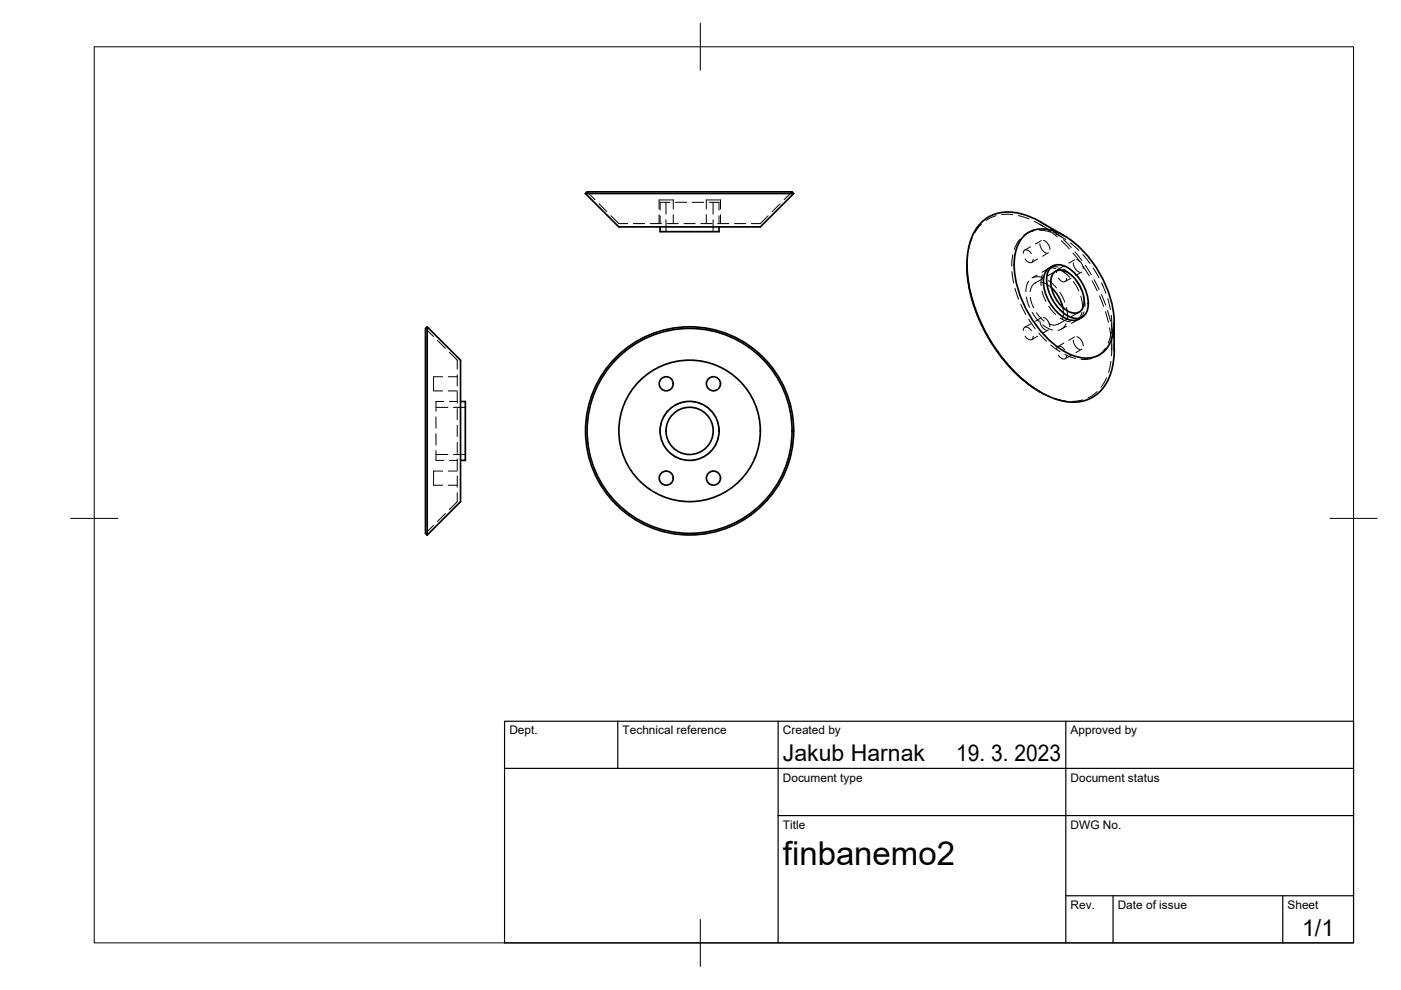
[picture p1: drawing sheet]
<svg xmlns="http://www.w3.org/2000/svg" width="297mm" height="210mm" viewBox="0 0 297 210" stroke-linecap="round" stroke-linejoin="round" font-family="sans-serif">
<!-- layer: Visible -->
<g fill="none" stroke="#000" stroke-width=".36">
<path d="M124.1 41h44.2M124.5 40.7h43.4l.4 .3-7.1 7.1h-30l-7.1-7.1zM140 48.1v1h12.4v-1M205 56.1a33.9 33.9 0 0 0 15.3 26.9M217.4 49.8a6.3 6.3 0 0 1 7-.5 22.7 22.7 0 0 1 11.3 14.9 11.6 11.6 0 0 1-1.1 9.8 6.1 6.1 0 0 1-7.7 1.1 22.7 22.7 0 0 1-11.3-14.8 11.6 11.6 0 0 1 1.1-9.8zM220.7 47.1l5 2.9M220.7 47.1a12 12 0 0 0-9.7-1.7 8.8 8.8 0 0 0-5.6 6.8 27.3 27.3 0 0 0 3.3 17.7 31.5 31.5 0 0 0 13.1 13.9 10.9 10.9 0 0 0 9.3 .7 9.4 9.4 0 0 0 4.9-7.5l.2-2.9v-5.7M222.5 56.8a3.8 3.8 0 0 0-1.1 4.3 9.3 9.3 0 0 0 5.3 6.7l1.4 .1 .6-.2M222.9 56.6a3.3 3.3 0 0 1 4.1 .6 9.5 9.5 0 0 1 3.7 8.1 2.46 2.46 0 0 1-3.6 2 9.3 9.3 0 0 1-5.1-8.9l.2-.7zM223.2 56.4l-.7 .4M223.4 57.9a2.54 2.54 0 0 1 3.6 .3 7.6 7.6 0 0 1 2.8 6.5 2.07 2.07 0 0 1-1.4 1.7 2.07 2.07 0 0 1-2.1-.5 7.5 7.5 0 0 1-3.4-6.9zM90.6 69.3l7 7.1v30l-7 7-.4-.3v-43.4z"/>
<path d="M90.6 69.3v44.1M222.9 61l1.4 1.6 .6 1.3 .4 1.3M229.4 67.3l-.7 .4M97.6 85.1h1.1v12.5h-1.1M220.3 83l.3 .1"/>
<circle cx="141.3" cy="81.4" r="1.49"/>
<circle cx="146.2" cy="91.4" r="22.1"/>
<circle cx="146.2" cy="91.4" r="21.7"/>
<circle cx="146.2" cy="91.4" r="15"/>
<circle cx="146.2" cy="91.4" r="6.3"/>
<circle cx="146.2" cy="91.4" r="5"/>
<circle cx="151.3" cy="81.4" r="1.49"/>
<circle cx="141.3" cy="101.4" r="1.49"/>
<circle cx="151.3" cy="101.4" r="1.49"/>
</g>
<!-- layer: Hidden -->
<g fill="none" stroke="#000" stroke-width=".21">
<path d="M124.5 40.7l1.7 1.6M127 43.2l1.7 1.7M129.5 45.7l1.7 1.7h1.9M134.3 47.4h2.4M137.9 47.4h2.4M139.7 44.3v-1.9h3v1.9M139.7 45.5v1.9M140 45.8v1.6M141.2 42.9v2.5M141.2 46.6v2.5M141.4 47.4h2.4M142 42.9h-2v1.6"/>
<path d="M142.7 45.5v1.9M143.2 42.9h2.4M145 47.4h2.4M146.8 42.9h2.4M148.6 47.4h2.4M149.8 44.3v-1.9h3v1.9M149.8 45.5v1.9M150.4 42.9h2v1.6M151.2 42.9v2.5M151.2 46.6v2.5M152.1 47.4h2.4M152.4 45.8v1.6"/>
<path d="M152.8 45.5v1.9M155.7 47.4h2.4M162.9 45.7l-1.7 1.7h-1.9M165.4 43.2l-1.7 1.7M167.9 40.7l-1.7 1.6M205.2 53.9l-.2 2.5M206.1 50.4l-.7 2.3M208.1 47.5l-1.4 1.9M211.2 45.7l-2.2 1.1M212.3 45.5h2.4M214.5 57.6l.4 2.4M214.7 54l-.2 2.4"/>
<path d="M215.9 45.7l2.3 .7M216.2 50.8l-.6 .9-.5 1.2M216.9 53.7a.74 .74 0 0 1 .6-.8 .74 .74 0 0 1 .9 .5l.3 .4M217.3 54.9a1.03 1.03 0 0 0 1.6 .5l.2-.5M218.1 59.6l-.5 1.1-.1 1.1M218.5 52.3l-1.2 .7M219 58.9l1.2-.2 1.1 .2M219.2 48.9l-1.3 .5-.9 .5M219.2 46.9l2.1 1.2M219.6 59.9l-.7 .5-.5 1.4M219.9 58.3l-1.1 .6M220 54.9l-1.2 .7"/>
<path d="M220.4 48.8l2.4 .4M220.4 47.5l1.9 1.1M220.5 51.7a2.27 2.27 0 0 0 1.3 2M220.7 47.1l1.1 .7M220.8 51l-1.3 .7M220.8 59.9l.8 .2 1.3 .9M221 58.3l-.3 1.1v1.2M221.1 59.1l-1.7 .9M221.2 51a2.18 2.18 0 0 1 1.4 1.9M222 57.1l-1.1 .6M222.3 59.5l1.7 1.6M222.3 48.8l1.9 1.4"/>
<path d="M222.3 53.6l-1.3 .7M222.8 48.5l1.8 1.5M223.3 49.2l1.8 1.1M223.8 57.5l-1.7 1M223.9 56.9h-.1a2.36 2.36 0 0 0-2.1 .4M223.9 49.6l2.1 1.2M224 57.8a.74 .74 0 0 1 .6-.8 .74 .74 0 0 1 .8 .4l.3 .4M224.4 56.6h-.2a2.39 2.39 0 0 0-1.7 .2M224.4 59a.96 .96 0 0 0 .7 .7 .96 .96 0 0 0 1-.4v-.3M225 57.4l1.8 1.4M225 51l1.7 1.8M225.5 57.1l1.8 1.4"/>
<path d="M225.5 50.8l1.6 1.7M225.6 56.4l-1.3 .7M226.9 51.5l1.8 1.6M227.1 59l-1.3 .7M227.5 53.7l1.5 1.8M227.5 59.7l1.2 2M227.6 55.8a2.21 2.21 0 0 0 1.3 1.9M227.9 55.1l-1.3 .7M227.9 53.4l1.5 1.9M228.1 59.5l1.2 2M228.3 55a2.16 2.16 0 0 1 1.4 2M229.4 57.7l-1.3 .7"/>
<path d="M229.6 54l1.5 1.9M229.7 56.5l1.2 2M230.1 56.2l1.3 2M231.5 59.5l1.1 2.2M231.8 56.8l1.2 2.1M232 59.3l1 2.1M233.6 60l.9 2.2M90.2 69.7l1.7 1.6M92.7 72.2l1.7 1.6M93.9 79.9h-2v3h2M95 79.9h1.9M95.3 74.7l1.6 1.7v1.9"/>
<path d="M96.9 79.5v2.3M215.2 61.1l.7 2.3M216.4 64.5l1.1 2.2M216.9 70.1a.74 .74 0 0 1 .6-.8 .74 .74 0 0 1 .9 .4l.3 .4M217.3 71.3a1.01 1.01 0 0 0 1.6 .5l.2-.5M217.6 63l.7 2.2M218.1 67.7l1.4 2M218.4 63l.8 2.3M218.5 68.7l-1.2 .7M218.8 66.2l1.4 1.9M219.8 66.3l.5 .8 1.1 1M220 71.3l-1.2 .7"/>
<path d="M220.2 70.6l1.7 1.8M220.5 68a2.27 2.27 0 0 0 1.3 2M220.8 67.4l-1.3 .7M220.9 61.7l.8 2.2M221.1 68.9l1.1 .7 .9 .4M221.2 67.3a2.18 2.18 0 0 1 1.4 2M222.3 69.9l-1.3 .8M222.3 64.9l1.5 1.8M222.8 73.2l1.9 1.4M224 74.2a.74 .74 0 0 1 .6-.8 .74 .74 0 0 1 .8 .4l.3 .4M224.4 75.3a.96 .96 0 0 0 .7 .7 .96 .96 0 0 0 1-.3v-.3M224.6 68.6h-.1a2.22 2.22 0 0 1-2.1 .1"/>
<path d="M224.7 62l1.1 2.1M224.8 67.4l1.1 .6 1 .2M225.3 65.2l.2 1.1-.2 1.3M225.6 72.7l-1.3 .8M225.8 75.2l2.2 .8M226 68.6l-.1 .3a2.02 2.02 0 0 1-1.6 1.1M226.1 67.7l-1.7 1M226.1 65.2l.2 2.3M226.1 69.2l-1.1 .6M227.1 75.3l-1.3 .8M227.6 72.1a2.21 2.21 0 0 0 1.3 2M227.9 71.4l-1.3 .8"/>
<path d="M228.2 68l-1 .6M228.3 71.4a2.16 2.16 0 0 1 1.4 1.9M228.8 66.2l-1.7 .9M229.2 62.8l.3 2.3M229.4 74l-1.3 .8M229.4 66.2l-.1 .5a2.17 2.17 0 0 1-1.2 1.3M229.7 62.6l.3 2.4M229.8 66.1l-.4 1-.7 .6M231.6 76l-1.2 .2h-1.2M233.1 62.7l.9 2.3M233.6 62.5l.8 2.2M234.4 66.1l.6 2.3"/>
<path d="M234.4 73.8l-1 1.2-.7 .5M234.8 65.8l.7 2.3M234.9 63.3l.5 2.4M235.2 69.5l.4 2.4M235.5 76.6l-.5 2.4M235.6 70.5l-.7 2.3M235.6 66.9l.1 2.4M235.7 73.1v2.4M235.7 69.3l.4 2.3M235.7 68.6v2.2M235.7 72v2.1M236.2 72.8v1.3"/>
<path d="M92.4 95.5v2.1h1.7M92.4 92v2.4M92.4 88.4v2.4M92.4 96.4h2.6M92.4 86.4h2.6M93.9 99.9h-2v3h2M94.1 85.1h-1.7v2.1M95 99.9h1.9M95 82.9h1.9M95.3 97.6h1.6M95.3 85.1h1.6M96.1 96.4h2.6"/>
<path d="M96.1 86.4h2.6M96.9 97.3v2.4M96.9 93.8v2.3M96.9 90.2v2.4M96.9 86.6v2.4M96.9 83v2.4M140.2 89.6l-.2 1v1.4M140.2 93.1l.4 1.1 .7 1M142.1 86.6l-.7 .7-.8 1.2M142.1 96.1l1 .7 1.1 .5M145.3 85.2l-.9 .2-1.3 .6M146.5 85.1l1.5 .3 .8 .3"/>
<path d="M147.7 97.4l-1.1 .2h-1.3M149.8 86.3l.7 .5 .9 1.2M150.7 95.7l-.8 .7-1.1 .6M152 89l.4 2.4M152.3 92.5l-.2 1-.6 1.2M220.3 83l2.3 1.1M223.7 84.5l2.3 .5M229.6 84.8l-2.4 .3M232.6 83l-1.9 1.4M234.6 80.1l-1.2 2M91.9 111.4l-1.7 1.7M94.4 108.9l-1.7 1.7"/>
<path d="M95 102.9h1.9M96.9 104.5v1.9l-1.6 1.6M96.9 100.9v2.4"/>
</g>
<!-- layer: BORDER -->
<path d="M20 9.9h267v190h-267zM148.5 4.9v10M15 109.9h10M282 109.9h10M148.5 194.9v10" fill="none" stroke="#000" stroke-width=".21"/>
<!-- layer: TITLEBLOCK -->
<path d="M107 152.9h180v47h-180zM131 152.9v10M165 152.9v47M226 152.9v47M107 162.9h180M165 172.9h122M226 189.9h61M236 189.9v10M272 189.9v10" fill="none" stroke="#000" stroke-width=".25"/>
<text font-size="7" x="166" y="183.4">finbanemo2</text>
<g font-size="4.9">
<text x="166" y="161.4">Jakub Harnak</text>
<text x="202.7" y="161.4">19. 3. 2023</text>
<text x="276.1" y="198.6">1/1</text>
</g>
<g font-size="2.5">
<text x="108" y="155.7">Dept.</text>
<text x="132" y="155.7">Technical reference</text>
<text x="166" y="155.7">Created by</text>
<text x="227" y="155.7">Approved by</text>
<text x="166" y="165.7">Document type</text>
<text x="227" y="165.7">Document status</text>
<text x="166" y="175.7">Title</text>
<text x="227" y="175.7">DWG No.</text>
<text x="227" y="192.7">Rev.</text>
<text x="237" y="192.7">Date of issue</text>
<text x="273" y="192.7">Sheet</text>
</g>
</svg>
